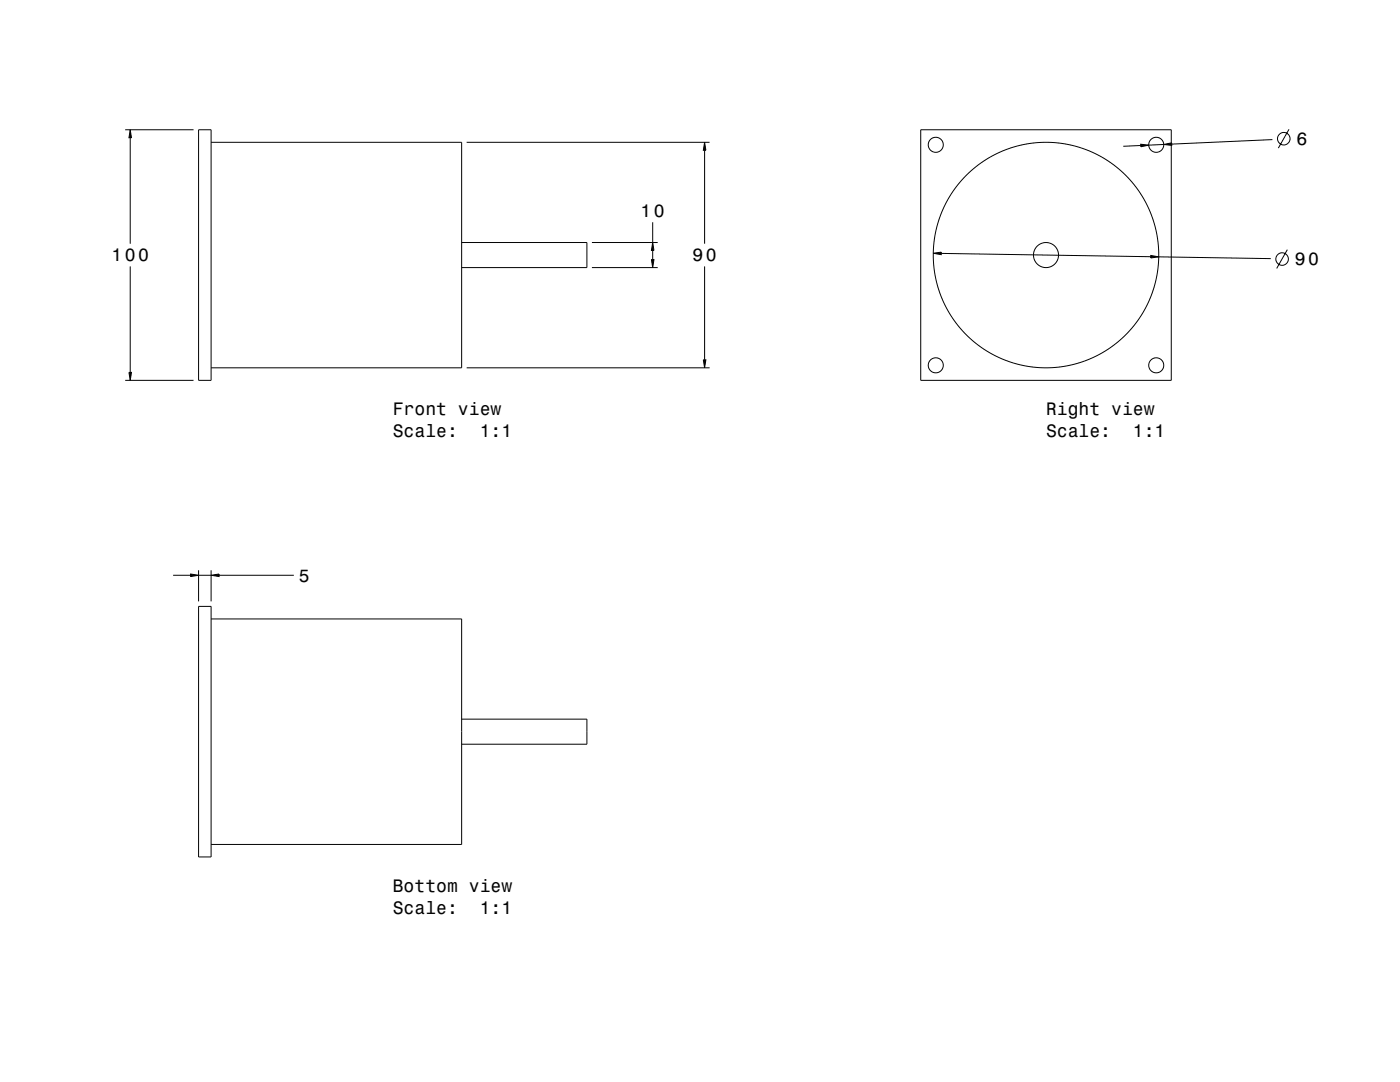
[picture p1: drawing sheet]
<svg xmlns="http://www.w3.org/2000/svg" width="559mm" height="432mm" viewBox="0 0 559 432" stroke-linecap="round" stroke-linejoin="round" font-family="sans-serif">
<g fill="none" stroke="#000" stroke-width=".4">
<path d="M50 51.8h27.3M52 51.8l.5 3.2h-1zM52 55v42.3M79.3 51.8h5v100h-5zM84.3 56.8h100v90h-100M186.3 56.8h96.9M281.2 56.8l.5 3.2h-1zM281.2 60v37.3M367.5 51.8h100v100h-100zM455.3 57.6l3.2 .3-3.1 .7zM455.3 58.1l-6.9 .3M464.5 57.7l3.1-.7 .1 1z"/>
<path d="M464.5 57.7l-6 .2M507.9 55.7l-40.2 1.8M514.5 51.6l-4.3 7.5M184.3 96.8h50v10h-50M236.3 96.8h26.2M260.5 96.8l.5 3.2h-1zM260.5 88.7v8.1M260.5 100v3.6M513.8 99.6l-4.2 7.5M52 106.3v42.3M236.3 106.8h26.2M260 103.6h1l-.5 3.2z"/>
<path d="M281.2 106.3v37.3M372.5 101.1l3.2-.5v1zM375.7 101.1l83.6 1.4M459.3 101.9l3.2 .6-3.2 .5zM462.5 102.5l44.7 .7M50 151.8h27.3M51.5 148.6h1l-.5 3.2zM186.3 146.8h96.9M280.7 143.6h1l-.5 3.2zM69.1 229.6h7M76.1 229.1l3.2 .5-3.2 .5zM79.3 227.6v12.4"/>
<path d="M79.3 229.6h5M84.3 229.6l3.1-.5v1zM84.3 227.6v12.4M87.4 229.6h29.9M79.3 242h5v100h-5zM84.3 247h100v90h-100M184.3 287h50v10h-50"/>
<circle cx="373.5" cy="57.8" r="3"/>
<circle cx="461.5" cy="57.8" r="3"/>
<circle cx="512.4" cy="55.4" r="2.51"/>
<circle cx="417.5" cy="101.8" r="45"/>
<circle cx="417.5" cy="101.8" r="5"/>
<circle cx="511.7" cy="103.4" r="2.51"/>
<circle cx="373.5" cy="145.8" r="3"/>
<circle cx="461.5" cy="145.8" r="3"/>
</g>
<g fill="#000">
<path d="M52 51.8l.5 3.2h-1z" fill-rule="evenodd"/>
<path d="M281.2 56.8l.5 3.2h-1z" fill-rule="evenodd"/>
<path d="M455.3 57.6l3.2 .3-3.1 .7z" fill-rule="evenodd"/>
<path d="M464.5 57.7l3.1-.7 .1 1z" fill-rule="evenodd"/>
<path d="M260.5 96.8l.5 3.2h-1z" fill-rule="evenodd"/>
<path d="M260 103.6h1l-.5 3.2z" fill-rule="evenodd"/>
<path d="M372.5 101.1l3.2-.5v1z" fill-rule="evenodd"/>
<path d="M459.3 101.9l3.2 .6-3.2 .5z" fill-rule="evenodd"/>
<path d="M51.5 148.6h1l-.5 3.2z" fill-rule="evenodd"/>
<path d="M280.7 143.6h1l-.5 3.2z" fill-rule="evenodd"/>
<path d="M76.1 229.1l3.2 .5-3.2 .5z" fill-rule="evenodd"/>
<path d="M84.3 229.6l3.1-.5v1z" fill-rule="evenodd"/>
</g>
<g font-size="7.2">
<text x="517.5" y="57.9">6</text>
<text x="255.7" y="86.7">10</text>
<text x="44.5" y="104.3">100</text>
<text x="276.4" y="104.3">90</text>
<text x="516.8" y="105.9">90</text>
<text x="156.8" y="165.7">Front view</text>
<text x="417.5" y="165.7">Right view</text>
<text x="156.8" y="174.4">Scale:</text>
<text x="191.5" y="174.4">1:1</text>
<text x="417.5" y="174.4">Scale:</text>
<text x="452.2" y="174.4">1:1</text>
<text x="119.3" y="232.1">5</text>
<text x="156.8" y="355.9">Bottom view</text>
<text x="156.8" y="364.6">Scale:</text>
<text x="191.5" y="364.6">1:1</text>
</g>
</svg>
